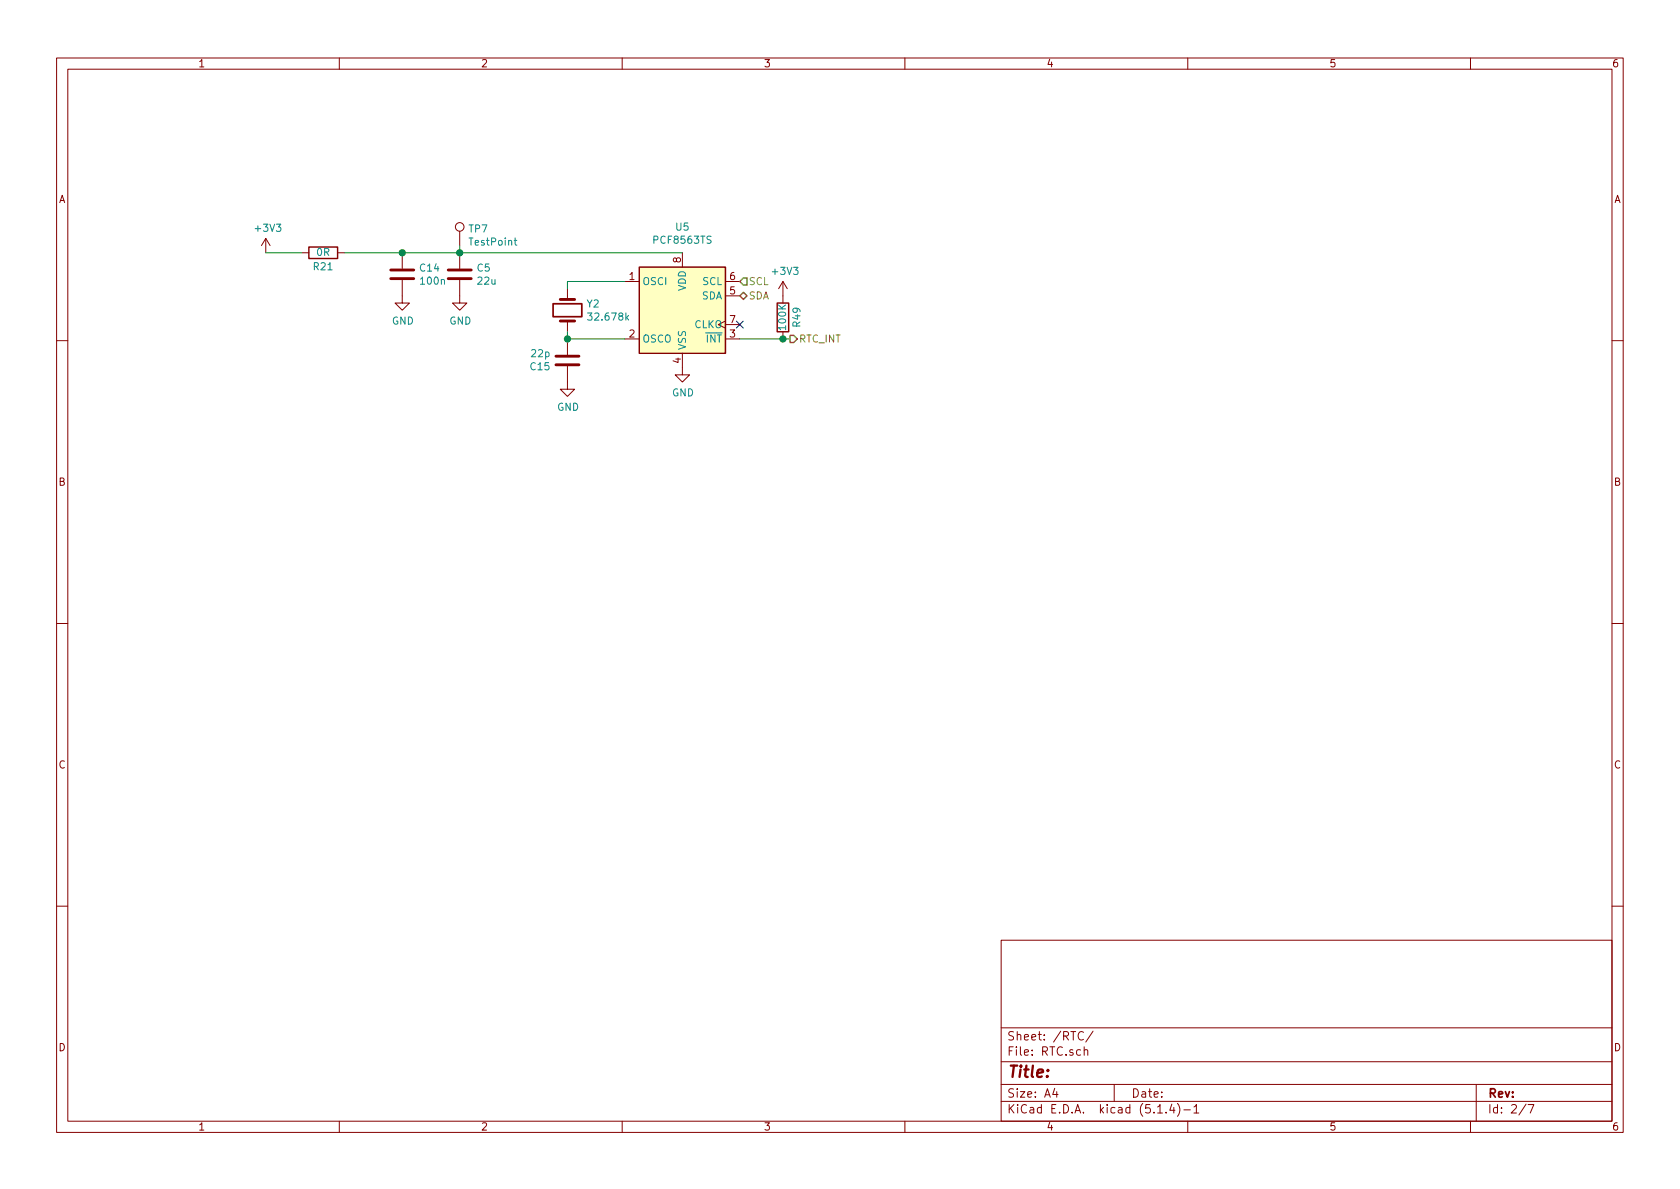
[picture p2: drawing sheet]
EESchema Schematic File Version 4
EELAYER 30 0
EELAYER END
$Descr A4 11693 8268
encoding utf-8
Sheet 2 7
Title ""
Date ""
Rev ""
Comp ""
Comment1 ""
Comment2 ""
Comment3 ""
Comment4 ""
$EndDescr
$Comp
L Device:Crystal Y2
U 1 1
P 3950 2150
F 0 "Y2" V 3904 2281 50  0000 L CNN
F 1 "32.678k" V 3995 2281 50  0000 L CNN
F 2 "Crystal:Crystal_SMD_2012-2Pin_2.0x1.2mm" H 3950 2150 50  0001 C CNN
F 3 "~" H 3950 2150 50  0001 C CNN
F 4 "ABS06-127-32.768KHZ-T" V 3950 2150 50  0001 C CNN "PartNumber"
F 5 "535-14513-6-ND" H 3950 2150 50  0001 C CNN "DigiKey"
	1    3950 2150
	0    1    1    0   
$EndComp
Wire Wire Line
	4350 1950 3950 1950
Wire Wire Line
	3950 1950 3950 2000
Wire Wire Line
	4350 2350 3950 2350
Wire Wire Line
	3950 2350 3950 2300
$Comp
L power:GND #PWR0138
U 1 1
P 4750 2550
F 0 "#PWR0138" H 4750 2300 50  0001 C CNN
F 1 "GND" H 4755 2377 50  0000 C CNN
F 2 "" H 4750 2550 50  0001 C CNN
F 3 "" H 4750 2550 50  0001 C CNN
	1    4750 2550
	1    0    0    -1  
$EndComp
$Comp
L power:GND #PWR0139
U 1 1
P 3950 2650
F 0 "#PWR0139" H 3950 2400 50  0001 C CNN
F 1 "GND" H 3955 2477 50  0000 C CNN
F 2 "" H 3950 2650 50  0001 C CNN
F 3 "" H 3950 2650 50  0001 C CNN
	1    3950 2650
	1    0    0    -1  
$EndComp
$Comp
L Device:C C?
U 1 1
P 2800 1900
AR Path="/5FCE6C8E" Ref="C?"  Part="1" 
AR Path="/5FCC331C/5FCE6C8E" Ref="C14"  Part="1" 
F 0 "C14" H 2915 1946 50  0000 L CNN
F 1 "100n" H 2915 1855 50  0000 L CNN
F 2 "Capacitor_SMD:C_0603_1608Metric" H 2838 1750 50  0001 C CNN
F 3 "~" H 2800 1900 50  0001 C CNN
F 4 "CL10B104KB8NNNL" H 2800 1900 50  0001 C CNN "PartNumber"
	1    2800 1900
	1    0    0    -1  
$EndComp
NoConn ~ 5150 2250
Text HLabel 5150 2050 2    50   BiDi ~ 0
SDA
Text HLabel 5150 1950 2    50   Input ~ 0
SCL
$Comp
L power:GND #PWR0142
U 1 1
P 2800 2050
F 0 "#PWR0142" H 2800 1800 50  0001 C CNN
F 1 "GND" H 2805 1877 50  0000 C CNN
F 2 "" H 2800 2050 50  0001 C CNN
F 3 "" H 2800 2050 50  0001 C CNN
	1    2800 2050
	1    0    0    -1  
$EndComp
$Comp
L Device:C C?
U 1 1
P 3200 1900
AR Path="/5FCA43CE" Ref="C?"  Part="1" 
AR Path="/5FC94345/5FCA43CE" Ref="C?"  Part="1" 
AR Path="/5FCC331C/5FCA43CE" Ref="C5"  Part="1" 
F 0 "C5" H 3315 1946 50  0000 L CNN
F 1 "22u" H 3315 1855 50  0000 L CNN
F 2 "Capacitor_SMD:C_0805_2012Metric" H 3238 1750 50  0001 C CNN
F 3 "~" H 3200 1900 50  0001 C CNN
F 4 "GRM21BR61E226ME44L" H 3200 1900 50  0001 C CNN "PartNumber"
	1    3200 1900
	1    0    0    -1  
$EndComp
Connection ~ 3200 1750
Wire Wire Line
	3200 1750 2800 1750
$Comp
L power:GND #PWR0115
U 1 1
P 3200 2050
F 0 "#PWR0115" H 3200 1800 50  0001 C CNN
F 1 "GND" H 3205 1877 50  0000 C CNN
F 2 "" H 3200 2050 50  0001 C CNN
F 3 "" H 3200 2050 50  0001 C CNN
	1    3200 2050
	1    0    0    -1  
$EndComp
Connection ~ 2800 1750
Wire Wire Line
	1850 1750 2100 1750
$Comp
L power:+3V3 #PWR0140
U 1 1
P 1850 1750
F 0 "#PWR0140" H 1850 1600 50  0001 C CNN
F 1 "+3V3" H 1865 1923 50  0000 C CNN
F 2 "" H 1850 1750 50  0001 C CNN
F 3 "" H 1850 1750 50  0001 C CNN
	1    1850 1750
	1    0    0    -1  
$EndComp
$Comp
L Device:R R?
U 1 1
P 2250 1750
AR Path="/5FD1DC31" Ref="R?"  Part="1" 
AR Path="/5FC94345/5FD1DC31" Ref="R?"  Part="1" 
AR Path="/5FCC331C/5FD1DC31" Ref="R21"  Part="1" 
F 0 "R21" V 2150 1750 50  0000 C CNN
F 1 "0R" V 2250 1750 50  0000 C CNN
F 2 "Resistor_SMD:R_0402_1005Metric" V 2180 1750 50  0001 C CNN
F 3 "~" H 2250 1750 50  0001 C CNN
F 4 "RMCF0402ZT0R00" H 2250 1750 50  0001 C CNN "PartNumber"
	1    2250 1750
	0    -1   -1   0   
$EndComp
Wire Wire Line
	2400 1750 2800 1750
$Comp
L Connector:TestPoint TP7
U 1 1
P 3200 1700
F 0 "TP7" H 3258 1818 50  0000 L CNN
F 1 "TestPoint" H 3258 1727 50  0000 L CNN
F 2 "TestPoint:TestPoint_Pad_D1.0mm" H 3400 1700 50  0001 C CNN
F 3 "~" H 3400 1700 50  0001 C CNN
	1    3200 1700
	1    0    0    -1  
$EndComp
Wire Wire Line
	3200 1700 3200 1750
Wire Wire Line
	3200 1750 4750 1750
$Comp
L Timer_RTC:PCF8563TS U5
U 1 1
P 4750 2150
F 0 "U5" H 4750 2731 50  0000 C CNN
F 1 "PCF8563TS" H 4750 2640 50  0000 C CNN
F 2 "Package_SO:MSOP-8_3x3mm_P0.65mm" H 4750 2150 50  0001 C CNN
F 3 "https://assets.nexperia.com/documents/data-sheet/PCF8563.pdf" H 4750 2150 50  0001 C CNN
F 4 "PCF8563TS/5,118" H 4750 2150 50  0001 C CNN "PartNumber"
F 5 "568-6651-1-ND" H 4750 2150 50  0001 C CNN "DigiKey"
	1    4750 2150
	1    0    0    -1  
$EndComp
Text HLabel 5500 2350 2    50   Output ~ 0
RTC_INT
Wire Wire Line
	5150 2350 5450 2350
$Comp
L Device:R R49
U 1 1
P 5450 2200
F 0 "R49" V 5350 2200 50  0000 C CNN
F 1 "100K" V 5450 2200 50  0000 C CNN
F 2 "Resistor_SMD:R_0603_1608Metric" V 5380 2200 50  0001 C CNN
F 3 "~" H 5450 2200 50  0001 C CNN
F 4 "RR0816P-104-D" H 5450 2200 50  0001 C CNN "PartNumber"
	1    5450 2200
	-1   0    0    1   
$EndComp
$Comp
L power:+3V3 #PWR?
U 1 1
P 5450 2050
AR Path="/5FC7DDC0/600258A8" Ref="#PWR?"  Part="1" 
AR Path="/600258A8" Ref="#PWR?"  Part="1" 
AR Path="/5FCC331C/600258A8" Ref="#PWR0165"  Part="1" 
F 0 "#PWR0165" H 5450 1900 50  0001 C CNN
F 1 "+3V3" H 5465 2223 50  0000 C CNN
F 2 "" H 5450 2050 50  0001 C CNN
F 3 "" H 5450 2050 50  0001 C CNN
	1    5450 2050
	1    0    0    -1  
$EndComp
Connection ~ 5450 2350
Wire Wire Line
	5450 2350 5500 2350
$Comp
L Device:C C15
U 1 1
P 3950 2500
AR Path="/5FCC331C/6003B9F0" Ref="C15"  Part="1" 
AR Path="/6003B9F0" Ref="C?"  Part="1" 
F 0 "C15" H 4065 2546 50  0000 L CNN
F 1 "22p" H 4065 2455 50  0000 L CNN
F 2 "Capacitor_SMD:C_0402_1005Metric" H 3988 2350 50  0001 C CNN
F 3 "~" H 3950 2500 50  0001 C CNN
F 4 "CC0402JRNPO9BN220 " H 3950 2500 50  0001 C CNN "PartNumber"
	1    3950 2500
	-1   0    0    1   
$EndComp
Connection ~ 3950 2350
$EndSCHEMATC
